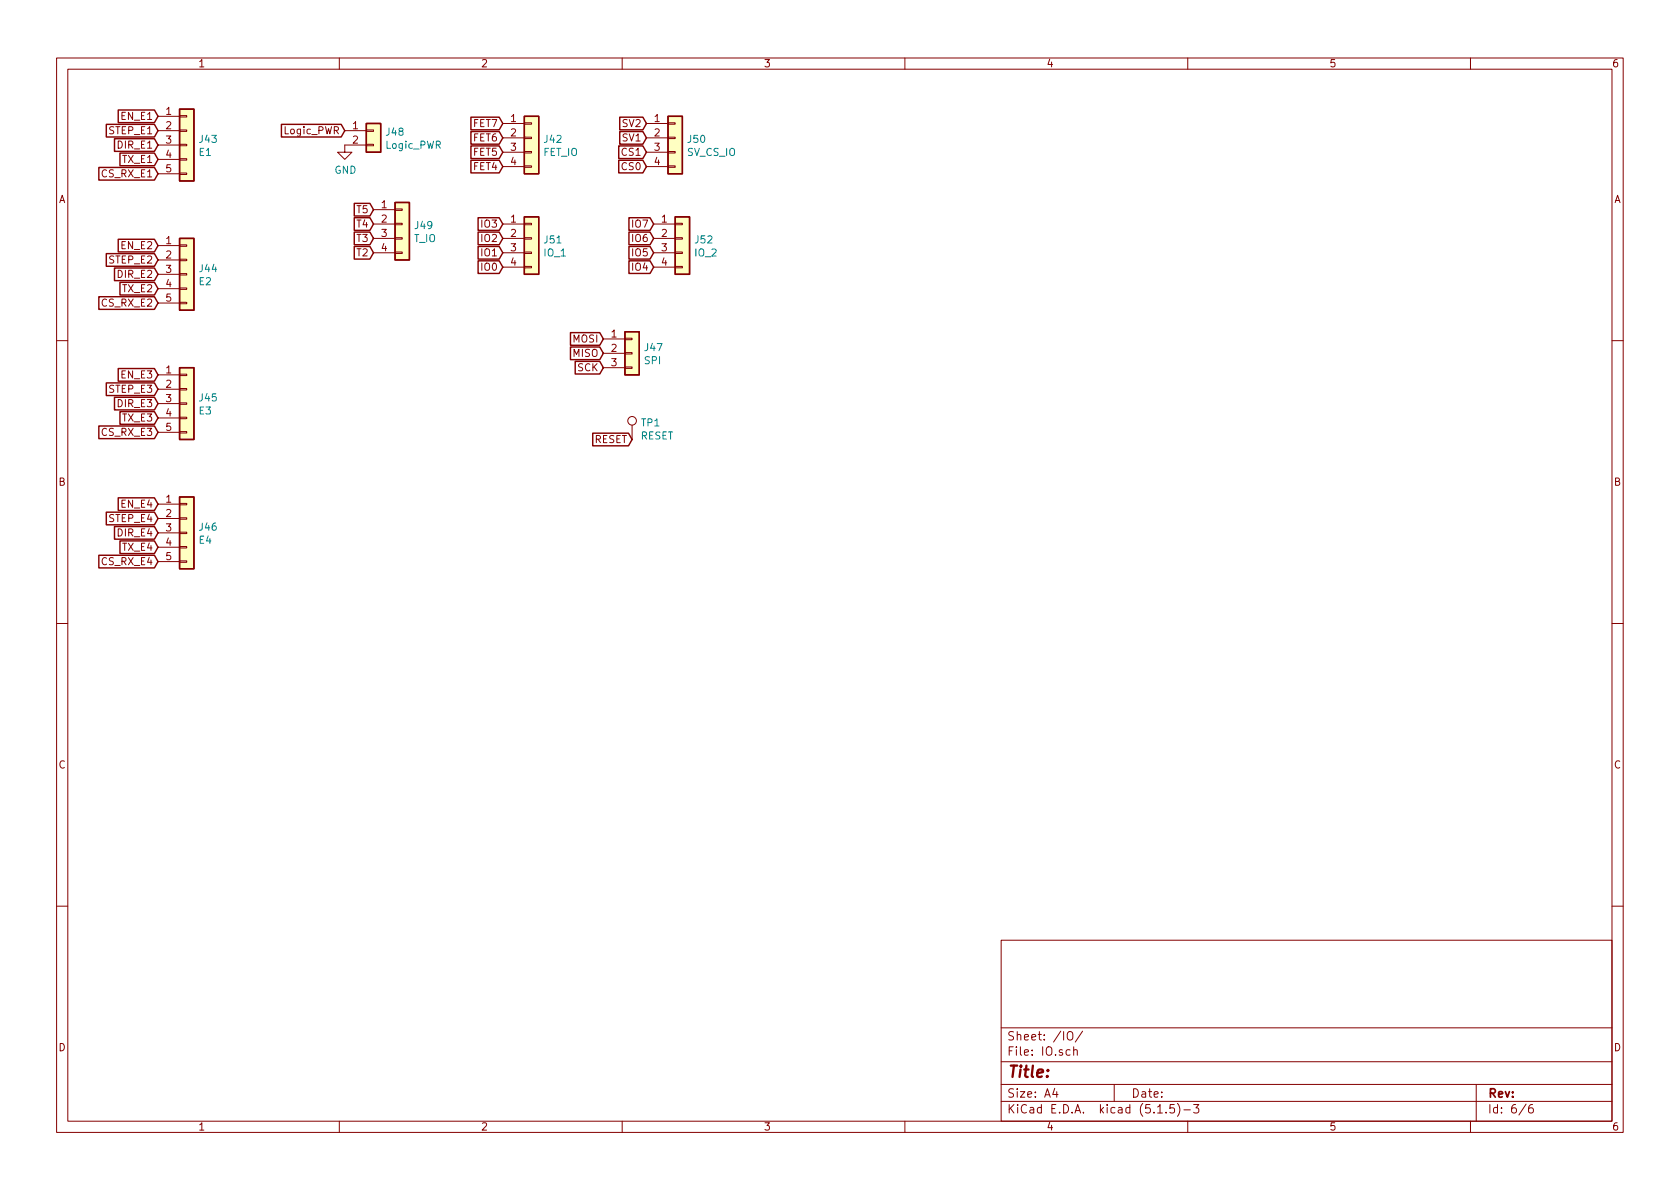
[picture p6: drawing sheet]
<svg xmlns="http://www.w3.org/2000/svg" width="297mm" height="210mm" viewBox="0 0 297 210" stroke-linecap="round" stroke-linejoin="round" font-family="sans-serif">
<g fill="none" stroke="#840000" stroke-width=".18">
<path d="M10 10.3h277v189.9h-277zM12 12.2h273v186.1h-273zM60 10.3v1.9M110 10.3v1.9M160 10.3v1.9M210 10.3v1.9M260 10.3v1.9M27.9 23.1h3.8M27.9 25.6h3.8M27.9 20.6h3.8M27.9 28.2h3.8M27.9 30.7h3.8"/>
<path d="M31.7 30.6h1.3v.3h-1.3zM31.7 28.1h1.3v.2h-1.3zM31.7 23h1.3v.2h-1.3zM31.7 20.4h1.3v.3h-1.3zM31.7 25.5h1.3v.3h-1.3zM61 23.1h3.8M64.8 25.5h1.2v.3h-1.2zM64.8 23h1.2v.2h-1.2zM64.8 25.6h-3.8v1.3h1.2l-1.2 1.3-1.3-1.3h1.3M66 39.6h3.8M66 37.1h3.8M69.8 37h1.3v.2h-1.3z"/>
<path d="M69.8 39.5h1.3v.2h-1.3zM88.9 39.6h3.8M88.9 21.8h3.8M88.9 24.4h3.8M88.9 26.9h3.8M88.9 29.5h3.8M92.7 29.3h1.3v.3h-1.3zM92.7 26.8h1.3v.2h-1.3zM92.7 21.7h1.3v.3h-1.3zM92.7 24.3h1.3v.2h-1.3zM92.7 39.5h1.3v.2h-1.3zM114.3 21.8h3.8"/>
<path d="M114.3 24.4h3.8M114.3 26.9h3.8M114.3 29.5h3.8M115.6 39.6h3.8M118.1 29.3h1.3v.3h-1.3zM118.1 26.8h1.3v.2h-1.3zM118.1 21.7h1.3v.3h-1.3zM118.1 24.3h1.3v.2h-1.3zM119.4 39.5h1.2v.2h-1.2zM27.9 43.4h3.8M27.9 46h3.8M27.9 48.5h3.8"/>
<path d="M27.9 51h3.8M27.9 53.6h3.8M31.7 53.5h1.3v.2h-1.3zM31.7 50.9h1.3v.3h-1.3zM31.7 45.8h1.3v.3h-1.3zM31.7 43.3h1.3v.3h-1.3zM31.7 48.4h1.3v.2h-1.3zM66 42.2h3.8M66 44.7h3.8M69.8 44.6h1.3v.2h-1.3zM69.8 42h1.3v.3h-1.3zM88.9 42.2h3.8"/>
<path d="M88.9 44.7h3.8M88.9 47.2h3.8M92.7 47.1h1.3v.3h-1.3zM92.7 44.6h1.3v.2h-1.3zM92.7 42h1.3v.3h-1.3zM106.7 59.9h3.8M110.5 59.8h1.3v.3h-1.3zM115.6 42.2h3.8M115.6 44.7h3.8M115.6 47.2h3.8M119.4 47.1h1.2v.3h-1.2zM119.4 44.6h1.2v.2h-1.2z"/>
<path d="M119.4 42h1.2v.3h-1.2zM10 60.2h2M27.9 66.3h3.8M27.9 68.8h3.8M27.9 71.4h3.8M27.9 73.9h3.8M27.9 76.4h3.8M31.7 76.3h1.3v.3h-1.3zM31.7 73.8h1.3v.2h-1.3zM31.7 68.7h1.3v.3h-1.3zM31.7 66.2h1.3v.2h-1.3zM31.7 71.2h1.3v.3h-1.3z"/>
<path d="M106.7 62.5h3.8M106.7 65h3.8M110.5 64.9h1.3v.2h-1.3zM110.5 62.4h1.3v.2h-1.3zM111.8 75.2v2.5M285 60.2h2M27.9 89.1h3.8M27.9 91.7h3.8M27.9 94.2h3.8M27.9 96.8h3.8M27.9 99.3h3.8M31.7 99.2h1.3v.2h-1.3z"/>
<path d="M31.7 96.6h1.3v.3h-1.3zM31.7 91.6h1.3v.2h-1.3zM31.7 89h1.3v.3h-1.3zM31.7 94.1h1.3v.3h-1.3zM10 110.3h2M285 110.3h2M10 160.2h2M177 166.3h108v32h-108zM285 160.2h2M60 198.3v1.9M110 198.3v1.9M160 198.3v1.9"/>
<path d="M177 194.8h108M177 191.8h108M177 187.8h108M177 181.8h108M186.5 192.5l-.4 1h1M186.8 193v1M188.8 182.6a.49 .49 0 0 1 .5-.2 .49 .49 0 0 1 .4 .5v.5a.5 .5 0 0 1-.5 .5 .5 .5 0 0 1-.5-.5zM189.2 185.7l-.4-.1-.3 .3 .1 .6h.6M189.8 185.7l.3-.1 .3 .1 .1 .9M189.8 185.1v1.5M191.4 182.3l-1.3 2M197 191.8v3"/>
<path d="M204.7 196.8h.8M206.2 196.7v.1M207.6 195.3h-.7l-.1 .7 .2-.1 .5 .1 .2 .2-.1 .5-.2 .1-.6-.1M208.2 195.1a1.71 1.71 0 0 1 0 2.3M209.3 196.3h1.2M210 198.3v1.9M211 195.3h1l-.5 .6 .4 .1v.7l-.2 .1-.7-.1M260 198.3v1.9M261 191.8v6.5M269.8 195.2l-1.2 2M271 195.3a.62 .62 0 0 0-.7 .7v.7l.3 .1 .4-.1 .1-.5-.1-.2-.4-.1-.3 .3"/>
<circle cx="111.8" cy="74.4" r=".76"/>
</g>
<g fill="#ffffc2" stroke="#ffffc2" stroke-width=".18">
<path d="M119.4 38.3h2.5v10.2h-2.5z"/>
<path d="M110.5 58.7h2.5v7.6h-2.5z"/>
<path d="M64.8 21.8h2.5v5.1h-2.5z"/>
<path d="M31.7 19.3h2.6v12.7h-2.6z"/>
<path d="M31.7 42.2h2.6v12.7h-2.6z"/>
<path d="M31.7 87.9h2.6v12.7h-2.6z"/>
<path d="M92.7 20.6h2.5v10.1h-2.5z"/>
<path d="M69.8 35.8h2.6v10.2h-2.6z"/>
<path d="M118.1 20.6h2.5v10.1h-2.5z"/>
<path d="M31.7 65h2.6v12.7h-2.6z"/>
<path d="M92.7 38.3h2.5v10.2h-2.5z"/>
</g>
<g fill="none" stroke="#840000" stroke-width=".25">
<path d="M20.9 19.5h6.4l.6 1.1-.6 1.1h-6.4zM31.7 19.3h2.6v12.7h-2.6zM17.5 29.6h9.8l.6 1.1-.6 1.1h-9.8zM18.8 22h8.5l.6 1.1-.6 1.1h-8.5zM20.2 24.5h7.1l.6 1.1-.6 1.2h-7.1zM21.2 27.1h6.1l.6 1.1-.6 1.1h-6.1zM49.8 22h10.5l.7 1.1-.7 1.1h-10.5zM62.6 38.5h2.8l.6 1.1-.6 1.1h-2.8zM62.6 36h2.8l.6 1.1-.6 1.1h-2.8zM64.8 21.8h2.5v5.1h-2.5zM69.8 35.8h2.6v10.2h-2.6zM83.3 28.3h5l.6 1.2-.6 1.1h-5z"/>
<path d="M83.3 25.8h5l.6 1.1-.6 1.1h-5zM83.3 23.3h5l.6 1.1-.6 1.1h-5zM83.3 20.7h5l.6 1.1-.6 1.2h-5zM84.5 38.5h3.8l.6 1.1-.6 1.1h-3.8zM92.7 20.6h2.5v10.1h-2.5zM92.7 38.3h2.5v10.2h-2.5zM109.4 25.8h4.3l.6 1.1-.6 1.1h-4.3zM109.4 28.3h4.3l.6 1.2-.6 1.1h-4.3zM109.6 23.3h4.1l.6 1.1-.6 1.1h-4.1zM109.6 20.7h4.1l.6 1.1-.6 1.2h-4.1zM111.2 38.5h3.7l.7 1.1-.7 1.1h-3.7zM118.1 20.6h2.5v10.1h-2.5z"/>
<path d="M119.4 38.3h2.5v10.2h-2.5zM17.5 52.5h9.8l.6 1.1-.6 1.1h-9.8zM18.8 44.9h8.5l.6 1.1-.6 1.1h-8.5zM20.2 47.4h7.1l.6 1.1-.6 1.1h-7.1zM20.9 42.3h6.4l.6 1.1-.6 1.1h-6.4zM21.2 49.9h6.1l.6 1.1-.6 1.2h-6.1zM31.7 42.2h2.6v12.7h-2.6zM62.6 43.6h2.8l.6 1.1-.6 1.1h-2.8zM62.6 41h2.8l.6 1.2-.6 1.1h-2.8zM84.5 46.1h3.8l.6 1.1-.6 1.2h-3.8zM84.5 43.6h3.8l.6 1.1-.6 1.1h-3.8zM84.5 41h3.8l.6 1.2-.6 1.1h-3.8z"/>
<path d="M100.9 58.8h5.1l.7 1.1-.7 1.2h-5.1zM110.5 58.7h2.5v7.6h-2.5zM111.2 46.1h3.7l.7 1.1-.7 1.2h-3.7zM111.2 41h3.7l.7 1.2-.7 1.1h-3.7zM111.2 43.6h3.7l.7 1.1-.7 1.1h-3.7zM17.5 75.3h9.8l.6 1.1-.6 1.2h-9.8zM18.8 67.7h8.5l.6 1.1-.6 1.1h-8.5zM20.2 70.3h7.1l.6 1.1-.6 1.1h-7.1zM20.9 65.2h6.4l.6 1.1-.6 1.1h-6.4zM21.2 72.8h6.1l.6 1.1-.6 1.1h-6.1zM31.7 65h2.6v12.7h-2.6zM100.9 61.4h5.1l.7 1.1-.7 1.1h-5.1z"/>
<path d="M101.7 63.9h4.3l.7 1.1-.7 1.1h-4.3zM104.8 76.6h6.3l.7 1.1-.7 1.1h-6.3zM17.5 98.2h9.8l.6 1.1-.6 1.1h-9.8zM18.8 90.6h8.5l.6 1.1-.6 1.1h-8.5zM20.2 93.1h7.1l.6 1.1-.6 1.1h-7.1zM20.9 88h6.4l.6 1.1-.6 1.2h-6.4zM21.2 95.7h6.1l.6 1.1-.6 1.1h-6.1zM31.7 87.9h2.6v12.7h-2.6z"/>
</g>
<text font-size="2.8" fill="#840000" x="178" y="190.5">Title:</text>
<g font-size="2.1" fill="#840000">
<text x="178" y="184">Sheet: /IO/</text>
<text x="178" y="186.7">File: IO.sch</text>
<text x="178" y="196.9">KiCad E.D.A. kicad (5.1.5)-3</text>
<text x="178" y="194.1">Size: A4</text>
<text x="200" y="194.1">Date:</text>
<text x="263" y="194.1">Rev:</text>
<text x="263" y="196.9">Id: 6/6</text>
</g>
<g font-size="1.8" fill="#840000">
<text x="35" y="11.9">1</text>
<text x="85" y="11.9">2</text>
<text x="135" y="11.9">3</text>
<text x="185" y="11.9">4</text>
<text x="235" y="11.9">5</text>
<text x="285" y="11.9">6</text>
<text x="19.4" y="23.7">STEP_E1</text>
<text x="21.5" y="21.2">EN_E1</text>
<text x="29.4" y="20.3">1</text>
<text x="29.4" y="22.9">2</text>
<text x="50.3" y="23.7">Logic_PWR</text>
<text x="62.4" y="22.9">1</text>
<text x="83.8" y="22.5">FET7</text>
<text x="90.3" y="21.6">1</text>
<text x="110.2" y="22.5">SV2</text>
<text x="115.7" y="21.6">1</text>
<text x="21" y="26.3">DIR_E1</text>
<text x="21.7" y="28.8">TX_E1</text>
<text x="29.4" y="25.4">3</text>
<text x="29.4" y="27.9">4</text>
<text x="62.4" y="25.4">2</text>
<text x="83.8" y="27.6">FET5</text>
<text x="83.8" y="25">FET6</text>
<text x="90.3" y="24.1">2</text>
<text x="90.3" y="26.7">3</text>
<text x="90.3" y="29.2">4</text>
<text x="110.1" y="27.6">CS1</text>
<text x="110.2" y="25">SV1</text>
<text x="115.7" y="24.1">2</text>
<text x="115.7" y="26.7">3</text>
<text x="115.7" y="29.2">4</text>
<text x="10.4" y="35.9">A</text>
<text x="18.1" y="31.4">CS_RX_E1</text>
<text x="29.4" y="30.5">5</text>
<text x="83.8" y="30.1">FET4</text>
<text x="110.1" y="30.1">CS0</text>
<text x="285.4" y="35.9">A</text>
<text x="63.2" y="40.3">T4</text>
<text x="63.2" y="37.7">T5</text>
<text x="67.5" y="36.8">1</text>
<text x="67.5" y="39.4">2</text>
<text x="67.5" y="41.9">3</text>
<text x="85.3" y="40.3">IO3</text>
<text x="90.3" y="39.4">1</text>
<text x="90.3" y="41.9">2</text>
<text x="111.9" y="40.3">IO7</text>
<text x="117" y="39.4">1</text>
<text x="117" y="41.9">2</text>
<text x="19.4" y="46.6">STEP_E2</text>
<text x="21.5" y="44.1">EN_E2</text>
<text x="29.4" y="43.2">1</text>
<text x="29.4" y="45.7">2</text>
<text x="63.2" y="45.3">T2</text>
<text x="63.2" y="42.8">T3</text>
<text x="67.5" y="44.4">4</text>
<text x="85.3" y="47.9">IO0</text>
<text x="85.3" y="45.3">IO1</text>
<text x="85.3" y="42.8">IO2</text>
<text x="90.3" y="44.4">3</text>
<text x="90.3" y="47">4</text>
<text x="111.9" y="47.9">IO4</text>
<text x="111.9" y="42.8">IO6</text>
<text x="111.9" y="45.3">IO5</text>
<text x="117" y="44.4">3</text>
<text x="117" y="47">4</text>
<text x="21" y="49.1">DIR_E2</text>
<text x="21.7" y="51.7">TX_E2</text>
<text x="29.4" y="48.3">3</text>
<text x="29.4" y="50.8">4</text>
<text x="29.4" y="53.3">5</text>
<text x="18.1" y="54.2">CS_RX_E2</text>
<text x="108.1" y="59.7">1</text>
<text x="101.4" y="63.1">MISO</text>
<text x="101.4" y="60.6">MOSI</text>
<text x="102.2" y="65.7">SCK</text>
<text x="108.1" y="62.2">2</text>
<text x="108.1" y="64.8">3</text>
<text x="19.4" y="69.5">STEP_E3</text>
<text x="21.5" y="66.9">EN_E3</text>
<text x="29.4" y="66">1</text>
<text x="29.4" y="68.6">2</text>
<text x="29.4" y="71.1">3</text>
<text x="18.1" y="77.1">CS_RX_E3</text>
<text x="21" y="72">DIR_E3</text>
<text x="21.7" y="74.5">TX_E3</text>
<text x="29.4" y="73.7">4</text>
<text x="29.4" y="76.2">5</text>
<text x="105.1" y="78.4">RESET</text>
<text x="10.4" y="85.9">B</text>
<text x="21.5" y="89.8">EN_E4</text>
<text x="29.4" y="88.9">1</text>
<text x="285.4" y="85.9">B</text>
<text x="19.4" y="92.3">STEP_E4</text>
<text x="21" y="94.9">DIR_E4</text>
<text x="29.4" y="91.4">2</text>
<text x="29.4" y="94">3</text>
<text x="18.1" y="99.9">CS_RX_E4</text>
<text x="21.7" y="97.4">TX_E4</text>
<text x="29.4" y="96.5">4</text>
<text x="29.4" y="99.1">5</text>
<text x="10.4" y="135.9">C</text>
<text x="285.4" y="135.9">C</text>
<text x="10.4" y="185.9">D</text>
<text x="285.4" y="185.9">D</text>
<text x="35" y="199.9">1</text>
<text x="85" y="199.9">2</text>
<text x="135" y="199.9">3</text>
<text x="185" y="199.9">4</text>
<text x="235" y="199.9">5</text>
<text x="285" y="199.9">6</text>
</g>
<g font-size="1.8" fill="#008484">
<text x="68.4" y="24">J48</text>
<text x="35.2" y="27.6">E1</text>
<text x="35.3" y="25.3">J43</text>
<text x="68.2" y="26.3">Logic_PWR</text>
<text x="96" y="27.6">FET_IO</text>
<text x="96.3" y="25.3">J42</text>
<text x="121.5" y="27.6">SV_CS_IO</text>
<text x="121.7" y="25.3">J50</text>
<text x="59.1" y="30.7">GND</text>
<text x="73.4" y="40.5">J49</text>
<text x="73.2" y="42.8">T_IO</text>
<text x="96.2" y="45.4">IO_1</text>
<text x="96.3" y="43">J51</text>
<text x="122.9" y="45.4">IO_2</text>
<text x="123" y="43">J52</text>
<text x="35.2" y="50.4">E2</text>
<text x="35.3" y="48.1">J44</text>
<text x="114" y="64.4">SPI</text>
<text x="114.1" y="62.1">J47</text>
<text x="35.3" y="71">J45</text>
<text x="35.2" y="73.3">E3</text>
<text x="113.2" y="77.7">RESET</text>
<text x="113.4" y="75.4">TP1</text>
<text x="35.3" y="93.8">J46</text>
<text x="35.2" y="96.2">E4</text>
</g>
</svg>
